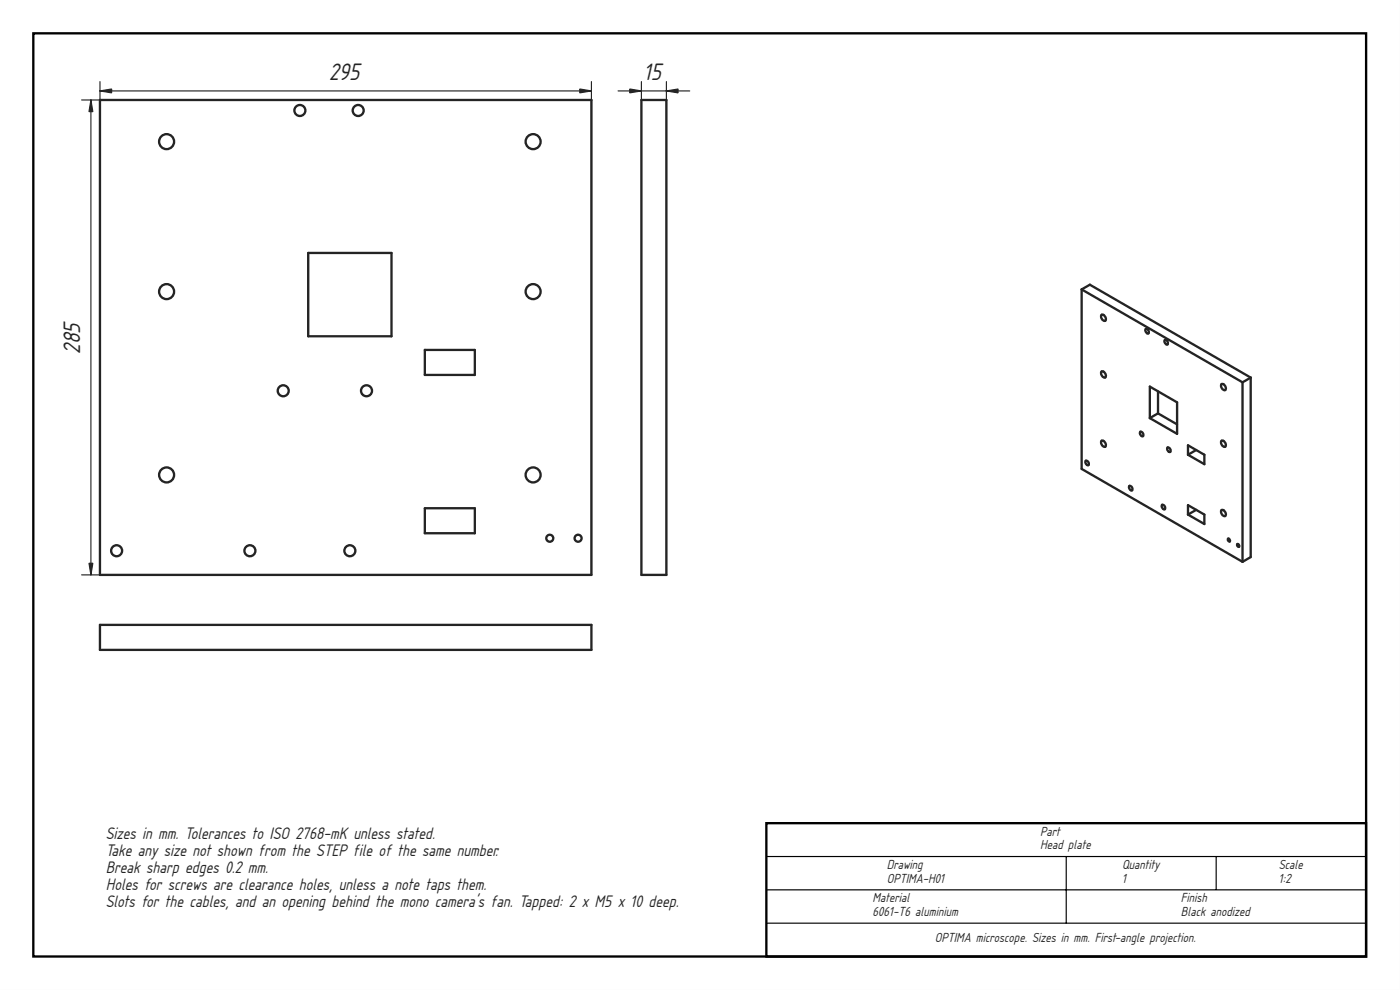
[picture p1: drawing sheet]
<svg xmlns="http://www.w3.org/2000/svg" width="420mm" height="297mm" viewBox="0 0 420 297" stroke-linecap="round" stroke-linejoin="round" font-family="sans-serif">
<path d="M0 0h420v297h-420zM0 0v297h420v-297z" fill="#000"/>
<path d="M10 10h400v277h-400zM230 247h180v40h-180z" fill="none" stroke="#000" stroke-width=".7" stroke-linecap="butt"/>
<path d="M230 257h180M320 257v20M365 257v10M230 267h180M230 277h180" fill="none" stroke="#000" stroke-width=".35"/>
<g fill="#fff">
<path d="M30 30h147.5v142.5h-147.5z" fill-rule="evenodd"/>
<path d="M92.5 75.9h25v25h-25z" fill-rule="evenodd"/>
<path d="M127.5 152.5h15v7.5h-15z" fill-rule="evenodd"/>
<path d="M127.5 105h15v7.5h-15z" fill-rule="evenodd"/>
<circle cx="160" cy="142.5" r="2.25"/>
<circle cx="50" cy="87.5" r="2.25"/>
<circle cx="160" cy="87.5" r="2.25"/>
<circle cx="160" cy="42.5" r="2.25"/>
<circle cx="50" cy="142.5" r="2.25"/>
<circle cx="50" cy="42.5" r="2.25"/>
<circle cx="85" cy="117.2" r="1.65"/>
<circle cx="105" cy="165.2" r="1.65"/>
<circle cx="110" cy="117.2" r="1.65"/>
<circle cx="90" cy="33.1" r="1.65"/>
<circle cx="107.5" cy="33.1" r="1.65"/>
<circle cx="35" cy="165.2" r="1.65"/>
<circle cx="75" cy="165.2" r="1.65"/>
<circle cx="173.5" cy="161.5" r="1.05"/>
<circle cx="165" cy="161.5" r="1.05"/>
</g>
<g fill="none" stroke="#212529" stroke-width=".7">
<path d="M30 30h147.5v142.5h-147.5zM92.5 75.9h25v25h-25zM127.5 105h15v7.5h-15zM127.5 152.5h15v7.5h-15z"/>
<circle cx="90" cy="33.1" r="1.65"/>
<circle cx="107.5" cy="33.1" r="1.65"/>
<circle cx="50" cy="42.5" r="2.25"/>
<circle cx="160" cy="42.5" r="2.25"/>
<circle cx="50" cy="87.5" r="2.25"/>
<circle cx="160" cy="87.5" r="2.25"/>
<circle cx="85" cy="117.2" r="1.65"/>
<circle cx="110" cy="117.2" r="1.65"/>
<circle cx="50" cy="142.5" r="2.25"/>
<circle cx="160" cy="142.5" r="2.25"/>
<circle cx="35" cy="165.2" r="1.65"/>
<circle cx="75" cy="165.2" r="1.65"/>
<circle cx="105" cy="165.2" r="1.65"/>
<circle cx="165" cy="161.5" r="1.05"/>
<circle cx="173.5" cy="161.5" r="1.05"/>
</g>
<path d="M24.5 30h5.6M27.3 30v142.5M30 27.3h147.5M30 24.5v148M177.5 24.5v148M24.5 172.5h5.6" fill="none" stroke="#212529" stroke-width=".35"/>
<g fill="#212529" stroke="#212529" stroke-width=".35">
<path d="M174 26.7l3.5 .6-3.5 .6z"/>
<path d="M30 27.3l3.5-.6v1.2z"/>
<path d="M26.7 169h1.2l-.6 3.5z"/>
<path d="M27.3 30l.6 3.5h-1.2z"/>
</g>
<path d="M30 187.5h147.5v7.5h-147.5z" fill-rule="evenodd" fill="#fff"/>
<path d="M30 187.5h147.5v7.5h-147.5z" fill="none" stroke="#212529" stroke-width=".7"/>
<path d="M192.5 30h7.5v142.5h-7.5z" fill-rule="evenodd" fill="#fff"/>
<path d="M192.5 30h7.5v142.5h-7.5z" fill="none" stroke="#212529" stroke-width=".7"/>
<path d="M185.5 27.3h21.5M192.5 24.5v5.6M200 24.5v148" fill="none" stroke="#212529" stroke-width=".35"/>
<g fill="#212529" stroke="#212529" stroke-width=".35">
<path d="M200 27.3l3.5-.6v1.2z"/>
<path d="M189 26.7l3.5 .6-3.5 .6z"/>
</g>
<g fill="#fff">
<path d="M356.5 133.6l2.5 1.4-2.5 1.4z"/>
<path d="M356.5 151.6l2.5 1.4-2.5 1.4z"/>
<path d="M324.6 86.8l2.5-1.4 48.3 27.9v53.9l-2.5 1.4-48.3-27.9z" fill-rule="evenodd"/>
<path d="M324.6 86.8l48.3 27.9v53.9l-48.3-27.9z" fill-rule="evenodd"/>
<path d="M324.6 86.8l2.5-1.4 48.3 27.9-2.5 1.4z" fill-rule="evenodd"/>
<path d="M372.9 114.7l2.5-1.4v53.9l-2.5 1.4z" fill-rule="evenodd"/>
<path d="M345.1 116l8.2 4.7v9.5l-8.2-4.8z" fill-rule="evenodd"/>
<path d="M347.5 117.4l5.8 3.3v6.6l-5.8-3.3z" fill-rule="evenodd"/>
<path d="M345.1 125.4l2.4-1.4 5.8 3.3v2.9z" fill-rule="evenodd"/>
<path d="M345.1 116l2.4 1.4v6.6l-2.4 1.4z" fill-rule="evenodd"/>
<path d="M356.5 133.6l4.9 2.8v2.9l-4.9-2.9z" fill-rule="evenodd"/>
<path d="M356.5 151.6l4.9 2.8v2.8l-4.9-2.8z" fill-rule="evenodd"/>
<path d="M356.5 136.4l2.5-1.4 2.4 1.4v2.9z" fill-rule="evenodd"/>
<path d="M356.5 154.4l2.5-1.4 2.4 1.4v2.8z" fill-rule="evenodd"/>
<path d="M330.6 94.4a1.2 1.2 0 0 1 1.1 1.8 1.2 1.2 0 0 1-1.1-1.8z" fill-rule="evenodd"/>
<path d="M366.7 115.2a1.2 1.2 0 0 1 1 1.8 1.2 1.2 0 0 1-1-1.8z" fill-rule="evenodd"/>
<path d="M366.7 132.2a1.2 1.2 0 0 1 1 1.8 1.2 1.2 0 0 1-1-1.8z" fill-rule="evenodd"/>
<path d="M366.7 153a1.2 1.2 0 0 1 1 1.8 1.2 1.2 0 0 1-1-1.8z" fill-rule="evenodd"/>
<path d="M330.6 132.2a1.2 1.2 0 0 1 1.1 1.8 1.2 1.2 0 0 1-1.1-1.8z" fill-rule="evenodd"/>
<path d="M330.6 111.4a1.2 1.2 0 0 1 1.1 1.9 1.2 1.2 0 0 1-1.1-1.9z" fill-rule="evenodd"/>
<path d="M343.9 98.7a.78 .78 0 0 1 .8 .5 .78 .78 0 0 1-.2 .9l-.7-.8z" fill-rule="evenodd"/>
<path d="M339 145.8a.78 .78 0 0 1 .7 .5 .78 .78 0 0 1-.1 .9l-.7-.8z" fill-rule="evenodd"/>
<path d="M348.8 151.5a.78 .78 0 0 1 .8 .4 .78 .78 0 0 1-.2 .9l-.7-.7z" fill-rule="evenodd"/>
<path d="M349.6 102a.78 .78 0 0 1 .8 .5 .78 .78 0 0 1-.2 .9l-.7-.8z" fill-rule="evenodd"/>
<path d="M350.4 134.3a.78 .78 0 0 1 .8 .4 .78 .78 0 0 1-.2 .9l-.7-.7z" fill-rule="evenodd"/>
<path d="M342.2 129.5a.78 .78 0 0 1 .8 .5 .78 .78 0 0 1-.2 .9l-.7-.7z" fill-rule="evenodd"/>
<path d="M325.9 138.2a.78 .78 0 0 1 .8 .5 .78 .78 0 0 1-.2 .9l-.7-.7z" fill-rule="evenodd"/>
<path d="M368.6 161.6a.47 .47 0 0 1 .5 .3 .47 .47 0 0 1-.2 .6l-.4-.5z" fill-rule="evenodd"/>
<path d="M371.3 163.2a.47 .47 0 0 1 .5 .3 .47 .47 0 0 1-.1 .6l-.4-.5z" fill-rule="evenodd"/>
</g>
<g fill="none" stroke="#212529" stroke-width=".7">
<path d="M324.6 86.8v53.9l48.3 27.9M324.6 86.8l2.5-1.4 48.3 27.9M324.6 86.8l48.3 27.9M330.6 94.4a1.2 1.2 0 0 1 1.1 1.8 1.2 1.2 0 0 1-1.1-1.8zM343.9 98.7a.78 .78 0 0 1 .8 .5 .78 .78 0 0 1-.2 .9l-.7-.8zM330.6 111.4a1.2 1.2 0 0 1 1.1 1.9 1.2 1.2 0 0 1-1.1-1.9zM345.1 116l8.2 4.7v9.5l-8.2-4.8zM347.5 117.4v6.6M349.6 102a.78 .78 0 0 1 .8 .5 .78 .78 0 0 1-.2 .9l-.7-.8zM366.7 115.2a1.2 1.2 0 0 1 1 1.8 1.2 1.2 0 0 1-1-1.8zM372.9 114.7v53.9M375.4 113.3l-2.5 1.4"/>
<path d="M375.4 113.3v53.9l-2.5 1.4M325.9 138.2a.78 .78 0 0 1 .8 .5 .78 .78 0 0 1-.2 .9l-.7-.7zM330.6 132.2a1.2 1.2 0 0 1 1.1 1.8 1.2 1.2 0 0 1-1.1-1.8zM342.2 129.5a.78 .78 0 0 1 .8 .5 .78 .78 0 0 1-.2 .9l-.7-.7zM347.5 124l5.8 3.3M347.5 124l-2.4 1.4M350.4 134.3a.78 .78 0 0 1 .8 .4 .78 .78 0 0 1-.2 .9l-.7-.7zM356.5 133.6l4.9 2.8v2.9l-4.9-2.9zM359 135l-2.5 1.4M366.7 132.2a1.2 1.2 0 0 1 1 1.8 1.2 1.2 0 0 1-1-1.8zM339 145.8a.78 .78 0 0 1 .7 .5 .78 .78 0 0 1-.1 .9l-.7-.8zM348.8 151.5a.78 .78 0 0 1 .8 .4 .78 .78 0 0 1-.2 .9l-.7-.7z"/>
<path d="M356.5 151.6l4.9 2.8v2.8l-4.9-2.8zM359 153l-2.5 1.4M366.7 153a1.2 1.2 0 0 1 1 1.8 1.2 1.2 0 0 1-1-1.8zM368.6 161.6a.47 .47 0 0 1 .5 .3 .47 .47 0 0 1-.2 .6l-.4-.5zM371.3 163.2a.47 .47 0 0 1 .5 .3 .47 .47 0 0 1-.1 .6l-.4-.5z"/>
</g>
<g font-size="6.7" fill="#212529">
<text x="98.8" y="24.1">295</text>
<text x="193.2" y="24.1">15</text>
<text x="24.1" y="106.2" transform="rotate(-90 24.1 106.2)">285</text>
</g>
<g font-size="4.7" fill="#212529">
<text x="31.8" y="251.7">Sizes in mm. Tolerances to ISO 2768-mK unless stated.</text>
<text x="31.8" y="256.8">Take any size not shown from the STEP file of the same number.</text>
<text x="31.8" y="261.9">Break sharp edges 0.2 mm.</text>
<text x="31.8" y="267">Holes for screws are clearance holes, unless a note taps them.</text>
<text x="31.8" y="272.1">Slots for the cables, and an opening behind the mono camera's fan. Tapped: 2 x M5 x 10 deep.</text>
</g>
<g font-size="3.7" fill="#212529">
<text x="312.1" y="250.7">Part</text>
<text x="312.1" y="254.8">Head plate</text>
<text x="266.1" y="260.7">Drawing</text>
<text x="336.7" y="260.7">Quantity</text>
<text x="383.8" y="260.7">Scale</text>
<text x="266.1" y="264.8">OPTIMA-H01</text>
<text x="336.7" y="264.8">1</text>
<text x="383.8" y="264.8">1:2</text>
<text x="261.9" y="270.7">Material</text>
<text x="261.9" y="274.8">6061-T6 aluminium</text>
<text x="354.4" y="270.7">Finish</text>
<text x="354.4" y="274.8">Black anodized</text>
<text x="280.6" y="282.7">OPTIMA microscope. Sizes in mm. First-angle projection.</text>
</g>
</svg>
